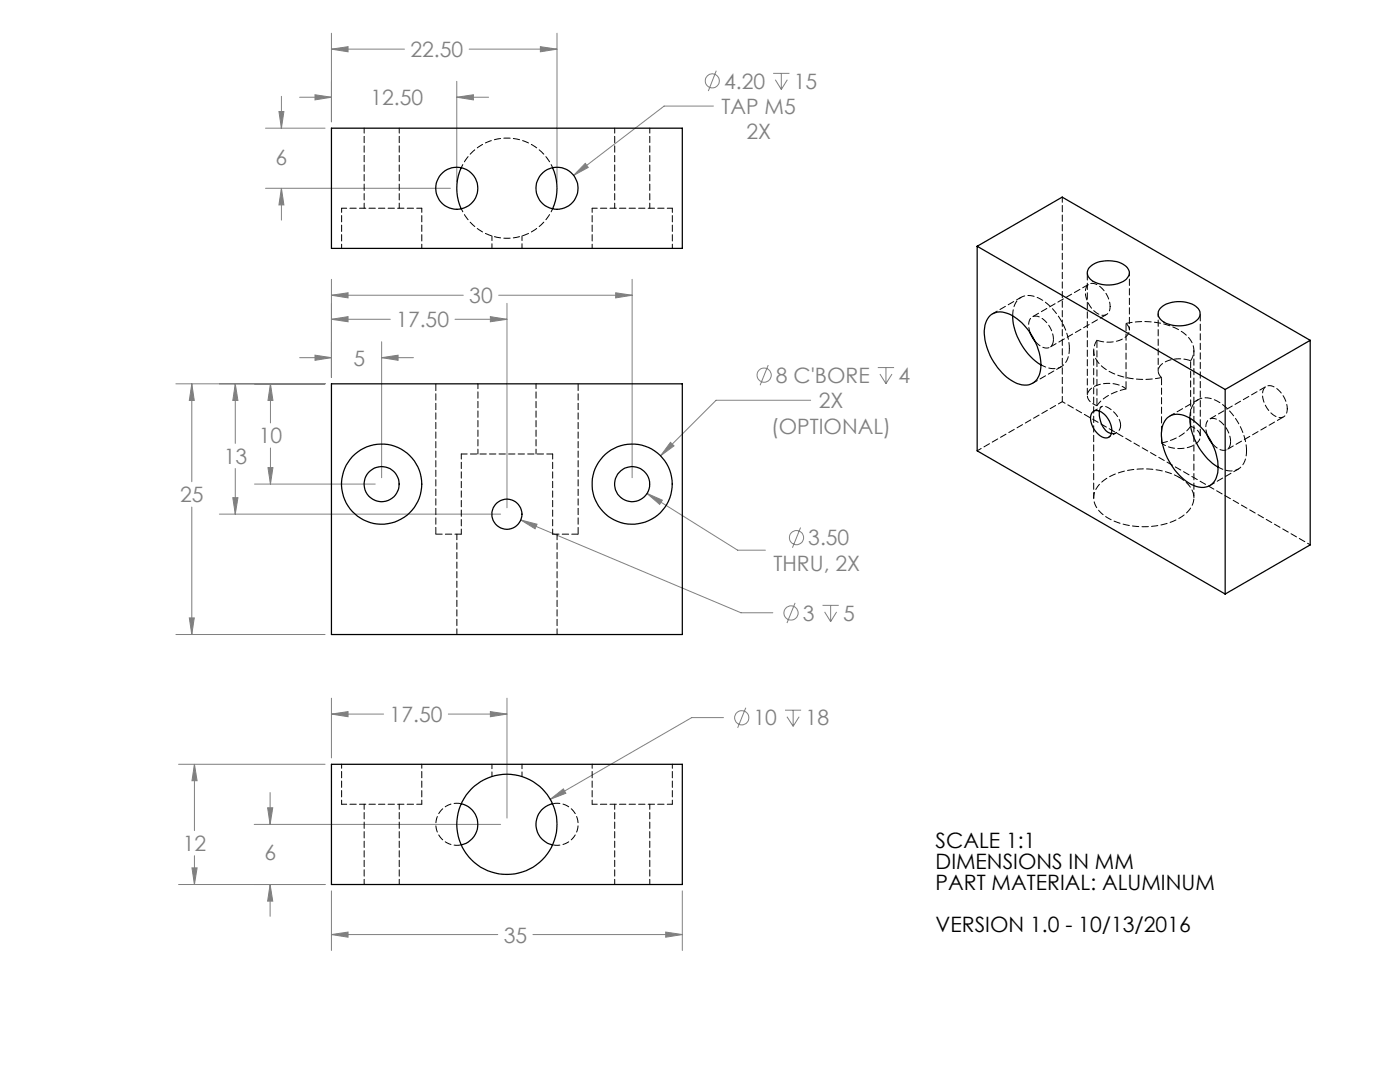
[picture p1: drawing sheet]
<svg xmlns="http://www.w3.org/2000/svg" width="279mm" height="216mm" viewBox="0 0 279 216" stroke-linecap="round" stroke-linejoin="round" font-family="sans-serif">
<g fill="none" stroke="#808080" stroke-width=".2">
<path d="M56.2 19.2v6.4M59.8 19.4h6.3M62.9 18.9l3.2 .5-3.2 .5zM66.1 6.6v17.7M66.1 9.8h14.6M66.1 9.8l3.4-.5v1zM91.2 19.4l3.3-.5v1zM91.2 16.2v20.1M91.2 19.4h6.3M93.6 9.8h17.6M107.8 9.3l3.4 .5-3.4 .5zM111.2 6.6v29.7"/>
<path d="M142.9 14.1l-1.5 4.1M154.3 14.6h3.3M154.7 15.9l1.2 2M155.9 14.6v3.3M157.1 15.9l-1.2 2M53 25.6h11.9M53 37.6h36.9M55.7 22.3h1l-.5 3.3zM56.2 37.6v6.3M56.2 37.6l.5 3.3h-1zM116.8 32.6l.6 .8-2.9 1.6zM142.4 21.2h-9.9l-18 13.8"/>
<path d="M66.1 55.7v19.6M66.1 58.9h26.4M66.1 58.9l3.4-.5v1zM99.5 58.9h26.7M122.9 58.4l3.3 .5-3.3 .5zM126.2 55.7v39.6M35.1 76.6h29.8M38.3 76.6v19.5M38.3 76.6l.5 3.3h-1zM47 76.6v11.9M47 76.6l.5 3.3h-1zM54 76.6v7.8"/>
<path d="M54 76.6l.5 3.3h-1zM59.8 71.4h6.3M62.9 70.9l3.2 .5-3.2 .5zM66.1 63.7h11.8M66.1 63.7l3.4-.5v1zM76.2 68.2v27.1M76.2 71.4h6.3M76.2 71.4l3.2-.5v1zM90.8 63.7h10.4M97.9 63.2l3.3 .5-3.3 .5zM101.2 60.5v40.8M153.3 72.8l-1.6 4.1"/>
<path d="M161.8 79.9h-18.9l-11.1 11M175.2 73.3h3.2M175.6 74.6l1.2 2M176.8 73.3v3.3M178 74.6l-1.2 2M46.5 99.3h1l-.5 3.3zM47 93.5v9.1M50.8 96.6h24.1M53.5 93.3h1l-.5 3.3zM54 89.4v7.2M129.1 98.5l3.1 1.3-.5 .8zM129.1 98.5l18.1 11.3h5.6"/>
<path d="M133.8 88.3l.7 .7-2.7 1.9zM38.3 101.2v25.4M43.8 102.6h56.1M103.9 103.8l44 18.5h6.3M103.9 103.8l3.3 .8-.4 .9zM159.8 105.3l-1.6 4M35.1 126.6h29.8M37.8 123.3h1l-.5 3.3zM66.1 139.3v11.9M101.2 139.3v23.9M158.7 120.3l-1.6 4M164.1 120.8h3.3"/>
<path d="M164.6 122.1l1.2 1.9M165.8 120.8v3.2M167 122.1l-1.2 1.9M35.6 152.5h29.3M38.8 152.5v13.2M38.8 152.5l.5 3.3h-1zM53.9 158.2v6.3M66.1 142.5h10.5M66.1 142.5l3.4-.5v1zM89.5 142.5h11.7M97.9 142l3.3 .5-3.3 .5zM109.8 159.5l2.6-2.1 .5 .9z"/>
<path d="M144.4 143.2h-6.4l-28.2 16.3M148.8 141.2l-1.6 4M156.7 141.7h3.2M157.1 143l1.2 1.9M158.3 141.7v3.2M159.5 143l-1.2 1.9M35.6 176.5h29.3M38.3 173.2h1l-.5 3.3zM38.8 170.7v5.8M50.7 164.5h49.2M53.4 161.2h1l-.5 3.3zM53.9 176.5v6.3"/>
<path d="M53.9 176.5l.5 3.3h-1zM66.1 177.8v11.9M136.2 177.8v11.9M66.1 186.5h33.2M66.1 186.5l3.4-.5v1zM106.4 186.5h29.8M132.9 186l3.3 .5-3.3 .5z"/>
<circle cx="142.2" cy="16.1" r="1.41"/>
<circle cx="152.5" cy="74.8" r="1.42"/>
<circle cx="159" cy="107.3" r="1.41"/>
<circle cx="157.9" cy="122.3" r="1.41"/>
<circle cx="148" cy="143.2" r="1.42"/>
</g>
<path d="M38.3 76.6l.5 3.3h-1zM37.8 123.3h1l-.5 3.3zM133.8 88.3l-2 2.6 2.7-1.9zM129.1 98.5l2.6 2.1 .5-.8zM103.9 103.8l2.9 1.7 .4-.9zM76.2 71.4l3.2-.5v1zM62.9 70.9l3.2 .5-3.2 .5zM66.1 58.9l3.4-.5v1zM122.9 58.4l3.3 .5-3.3 .5zM97.9 63.2l3.3 .5-3.3 .5zM66.1 63.7l3.4-.5v1zM53.5 93.3h1l-.5 3.3zM54 76.6l.5 3.3h-1zM46.5 99.3h1l-.5 3.3zM47 76.6l.5 3.3h-1zM116.8 32.6l-2.3 2.4 2.9-1.6zM55.7 22.3h1l-.5 3.3zM56.2 37.6l.5 3.3h-1zM62.9 18.9l3.2 .5-3.2 .5zM91.2 19.4l3.3-.5v1zM66.1 9.8l3.4-.5v1zM107.8 9.3l3.4 .5-3.4 .5zM132.9 186l3.3 .5-3.3 .5zM66.1 186.5l3.4-.5v1zM38.3 173.2h1l-.5 3.3zM38.8 152.5l.5 3.3h-1zM109.8 159.5l3.1-1.2-.5-.9zM97.9 142l3.3 .5-3.3 .5zM66.1 142.5l3.4-.5v1zM53.4 161.2h1l-.5 3.3zM53.9 176.5l.5 3.3h-1z" fill="#808080"/>
<g fill="none" stroke="#000" stroke-width=".25">
<path d="M66.1 25.6h70.1v24h-70.1zM92 33.5a9.9 9.9 0 0 0 0 8.2M110.3 33.5a9.9 9.9 0 0 1 0 8.2M195 49.1v40.9l49.5 28.5M195 49.1l49.5 28.6M195 49.1l17-9.8 49.5 28.6M217.3 53.4a5.9 5.9 0 0 1 7.7 0 1.74 1.74 0 0 1-.8 2.8 6.3 6.3 0 0 1-6.6-.5 1.6 1.6 0 0 1-.3-2.3zM66.1 76.6h70.1v50h-70.1zM197.6 62.9a3.7 3.7 0 0 1 4.4 0 12.1 12.1 0 0 1 5.6 11 3.2 3.2 0 0 1-4.6 2.6 12 12 0 0 1-6.5-11.1l.4-1.4zM202.1 63a12.6 12.6 0 0 0 5.7 9.8M205.6 66.4l1 1.7M231.5 61.6a5.9 5.9 0 0 1 7.6 0 1.74 1.74 0 0 1-.8 2.7 6.1 6.1 0 0 1-6.8-.7l-.4-.8 .1-.6z"/>
<path d="M244.5 77.7v40.8M261.5 67.9l-17 9.8M261.5 67.9v40.8l-17 9.8M218 82.3a1.59 1.59 0 0 1 2.4 .4 4.1 4.1 0 0 1 1.3 4.1 1.33 1.33 0 0 1-2.2 .1 4.2 4.2 0 0 1-1.7-4.4zM219.4 82a4.7 4.7 0 0 0 2 4.4l.4 .1M233 83.4a3.7 3.7 0 0 1 4.3 0 12 12 0 0 1 5.7 10.9 3.2 3.2 0 0 1-4.7 2.6 12 12 0 0 1-6.5-11l.4-1.5zM237.5 83.4a12.6 12.6 0 0 0 5.6 9.8M240.9 86.9l1 1.6M66.1 152.5h70.1v24h-70.1zM92 160.4a4.2 4.2 0 0 1 3.4 4.1 4.2 4.2 0 0 1-3.4 4.1M110.3 160.4a4.2 4.2 0 0 0-3.3 4.1 4.2 4.2 0 0 0 3.3 4.1"/>
<circle cx="91.2" cy="37.6" r="4.2"/>
<circle cx="111.1" cy="37.6" r="4.2"/>
<circle cx="76.2" cy="96.6" r="3.5"/>
<circle cx="76.2" cy="96.6" r="8"/>
<circle cx="126.2" cy="96.6" r="3.5"/>
<circle cx="126.2" cy="96.6" r="8"/>
<circle cx="101.2" cy="102.6" r="3"/>
<circle cx="101.2" cy="164.5" r="10"/>
</g>
<g fill="none" stroke="#000" stroke-width=".2" stroke-dasharray="1.3 .6" stroke-dashoffset=".3">
<path d="M72.7 25.5v16M122.7 25.5v16M79.7 41.5v-16M84.2 41.5h-16M129.7 41.5v-16M134.2 41.5h-16M107 76.6v14M224.7 77.6a6.1 6.1 0 0 0-7.2 .2 1.72 1.72 0 0 0 .6 2.8l.8 .4M95.4 90.6v-14M110.3 90.6v16M231.8 88.4a6.1 6.1 0 0 0 7.3-.2 1.72 1.72 0 0 0-.7-2.8l-.8-.4M92.1 106.6v-16"/>
<path d="M68.2 160.5h16M72.7 160.5v16M79.7 176.5v-16M118.2 160.5h16M122.7 160.5v16M129.7 176.5v-16"/>
</g>
<path d="M213.4 69.5a12 12 0 0 0-6.8-10.3 3.2 3.2 0 0 0-4.4 3l-.1 .8M110.3 90.6h-18.2M218.9 81a9.2 9.2 0 0 1 5.8-3.4M223.6 84.9a4.6 4.6 0 0 0-3.5-3.9 .87 .87 0 0 0-.7 1M237.6 85a9.2 9.2 0 0 1-5.8 3.4M248.8 89.9a12 12 0 0 0-6.8-10.3 3.2 3.2 0 0 0-4.5 3v.8" fill="none" stroke="#000" stroke-width=".2" stroke-dasharray="1.3 .6" stroke-dashoffset=".1"/>
<path d="M224.7 64.5a14.7 14.7 0 0 1 11.9 2.2 3.8 3.8 0 0 1 1 5.3M231.8 75.3a14.7 14.7 0 0 1-11.9-2.2 3.8 3.8 0 0 1-1-5.2M87 106.6h5.1M110.3 106.6h5.1" fill="none" stroke="#000" stroke-width=".2" stroke-dasharray="1.3 .6"/>
<g fill="none" stroke="#000" stroke-width=".2" stroke-dasharray="1.3 .6" stroke-dashoffset=".2">
<path d="M212 39.3v40.8M203.8 59.3l-5.7 3.3M205.6 66.4a2.74 2.74 0 0 1 .3-3.1 2.48 2.48 0 0 1 3.1 1.1 5.4 5.4 0 0 1 1.2 3.3M206.1 76.5l5.7-3.3M207.8 72.8a3.5 3.5 0 0 0 4.8-.4l.6-1.3 .2-1.6M218.3 69.9v29.4M239.1 79.7l-5.6 3.3M221.8 86.5a1.56 1.56 0 0 0 1.8-1.6M235.3 95.2a4.5 4.5 0 0 1 2.8 5 7.2 7.2 0 0 1-5.3 4.3 15.1 15.1 0 0 1-12.6-1.8 4 4 0 0 1 0-6.8 15.2 15.2 0 0 1 14.6-1l.5 .3M238.3 99.3v-29.4M241 86.8a2.74 2.74 0 0 1 .3-3.1 2.48 2.48 0 0 1 3 1.2 5.4 5.4 0 0 1 1.3 3.2M241.5 96.9l5.6-3.3"/>
<path d="M243.1 93.2a3.5 3.5 0 0 0 4.9-.4l.6-1.3 .2-1.6M91.2 106.6v20M111.2 126.6v-20"/>
</g>
<path d="M87 76.6v30M210.2 67.7a1.52 1.52 0 0 1-.7 1.6 1.52 1.52 0 0 1-1.8-.2l-1.1-1M224.7 64.5a1.74 1.74 0 0 1-.5 3.1 6.6 6.6 0 0 1-5.3 .3M231.8 75.3a1.74 1.74 0 0 1 .6-3 6.6 6.6 0 0 1 5.2-.3M245.6 88.1a1.52 1.52 0 0 1-.8 1.6 1.52 1.52 0 0 1-1.8-.2l-1.1-1M115.4 106.6v-30" fill="none" stroke="#000" stroke-width=".2" stroke-dasharray="1.3 .6" stroke-dashoffset="-.1"/>
<path d="M92.1 33.4a10 10 0 0 1 9.1-5.9 10 10 0 0 1 9.1 5.9M110.3 41.7a10 10 0 0 1-9.1 5.8 10 10 0 0 1-9.1-5.8M225.4 65.9v-11.5M231.1 62.6v11.4M261.5 108.7l-49.5-28.6" fill="none" stroke="#000" stroke-width=".2" stroke-dasharray="1.3 .6" stroke-dashoffset=".6"/>
<g fill="none" stroke="#000" stroke-width=".2" stroke-dasharray="1.3 .6" stroke-dashoffset=".4">
<path d="M68.2 41.5v8M84.2 49.5v-8M98.2 47.1v2.4M104.2 49.5v-2.4M118.2 41.5v8M134.2 49.5v-8M221.6 61.2a4.9 4.9 0 0 0-3.6-4.7 1.52 1.52 0 0 0-1.4 2 5 5 0 0 0 3.4 4.4 1.45 1.45 0 0 0 1.6-1.7M212 80.1l-17 9.8M256.9 81.6a4.9 4.9 0 0 0-3.5-4.7 1.52 1.52 0 0 0-1.4 2 5 5 0 0 0 3.3 4.4 1.45 1.45 0 0 0 1.6-1.7M68.2 152.5v8M98.2 152.5v2.4M104.2 154.9v-2.4"/>
<path d="M118.2 152.5v8M84.2 160.5v-8M134.2 160.5v-8"/>
</g>
<path d="M217 54.4v24.5M217.3 56.7l-11.3 6.5M209.5 69.3l11.3-6.5M224.7 64.5v13.1M231.8 75.3v13.1M252.7 77.1l-11.3 6.5M218.9 81v-13.1M237.6 85v-13M239.5 87.1v-24.5M244.9 89.7l11.3-6.5M92.1 168.6a4.2 4.2 0 0 1-5.1-4.1 4.2 4.2 0 0 1 5.1-4.1M110.3 160.4a4.2 4.2 0 0 1 5.1 4.1 4.2 4.2 0 0 1-5.1 4.1" fill="none" stroke="#000" stroke-width=".2" stroke-dasharray="1.3 .6" stroke-dashoffset="-.2"/>
<path d="M219.9 81.1l-1.6 .9M221.3 87.2l1.6-.9" fill="none" stroke="#000" stroke-width=".2" stroke-dasharray="1.3 .6" stroke-dashoffset=".9"/>
<g font-size="4.2" fill="#808080">
<text x="81.9" y="11.4">22.50</text>
<text x="144.5" y="17.7">4.20</text>
<text x="158.4" y="17.7">15</text>
<text x="73.9" y="21">12.50</text>
<text x="144" y="22.8">TAP M5</text>
<text x="149" y="27.8">2X</text>
<text x="55" y="33">6</text>
<text x="79.1" y="65.3">17.50</text>
<text x="93.7" y="60.5">30</text>
<text x="70.5" y="73">5</text>
<text x="154.8" y="76.4">8 C'BORE</text>
<text x="179.3" y="76.4">4</text>
<text x="163.4" y="81.5">2X</text>
<text x="51.6" y="88.5">10</text>
<text x="153.9" y="86.5">(OPTIONAL)</text>
<text x="44.6" y="92.6">13</text>
<text x="36" y="100.2">25</text>
<text x="154.4" y="113.9">THRU, 2X</text>
<text x="161.3" y="108.8">3.50</text>
<text x="160.2" y="123.8">3</text>
<text x="168.3" y="123.8">5</text>
<text x="77.8" y="144.1">17.50</text>
<text x="150.4" y="144.8">10</text>
<text x="160.8" y="144.8">18</text>
<text x="36.5" y="169.8">12</text>
<text x="52.8" y="171.6">6</text>
<text x="100.5" y="188.1">35</text>
</g>
<g font-size="4.2">
<text x="186.7" y="169.2">SCALE 1:1</text>
<text x="186.7" y="173.4">DIMENSIONS IN MM</text>
<text x="186.7" y="177.6">PART MATERIAL: ALUMINUM</text>
<text x="186.7" y="185.9">VERSION 1.0 - 10/13/2016</text>
</g>
</svg>
